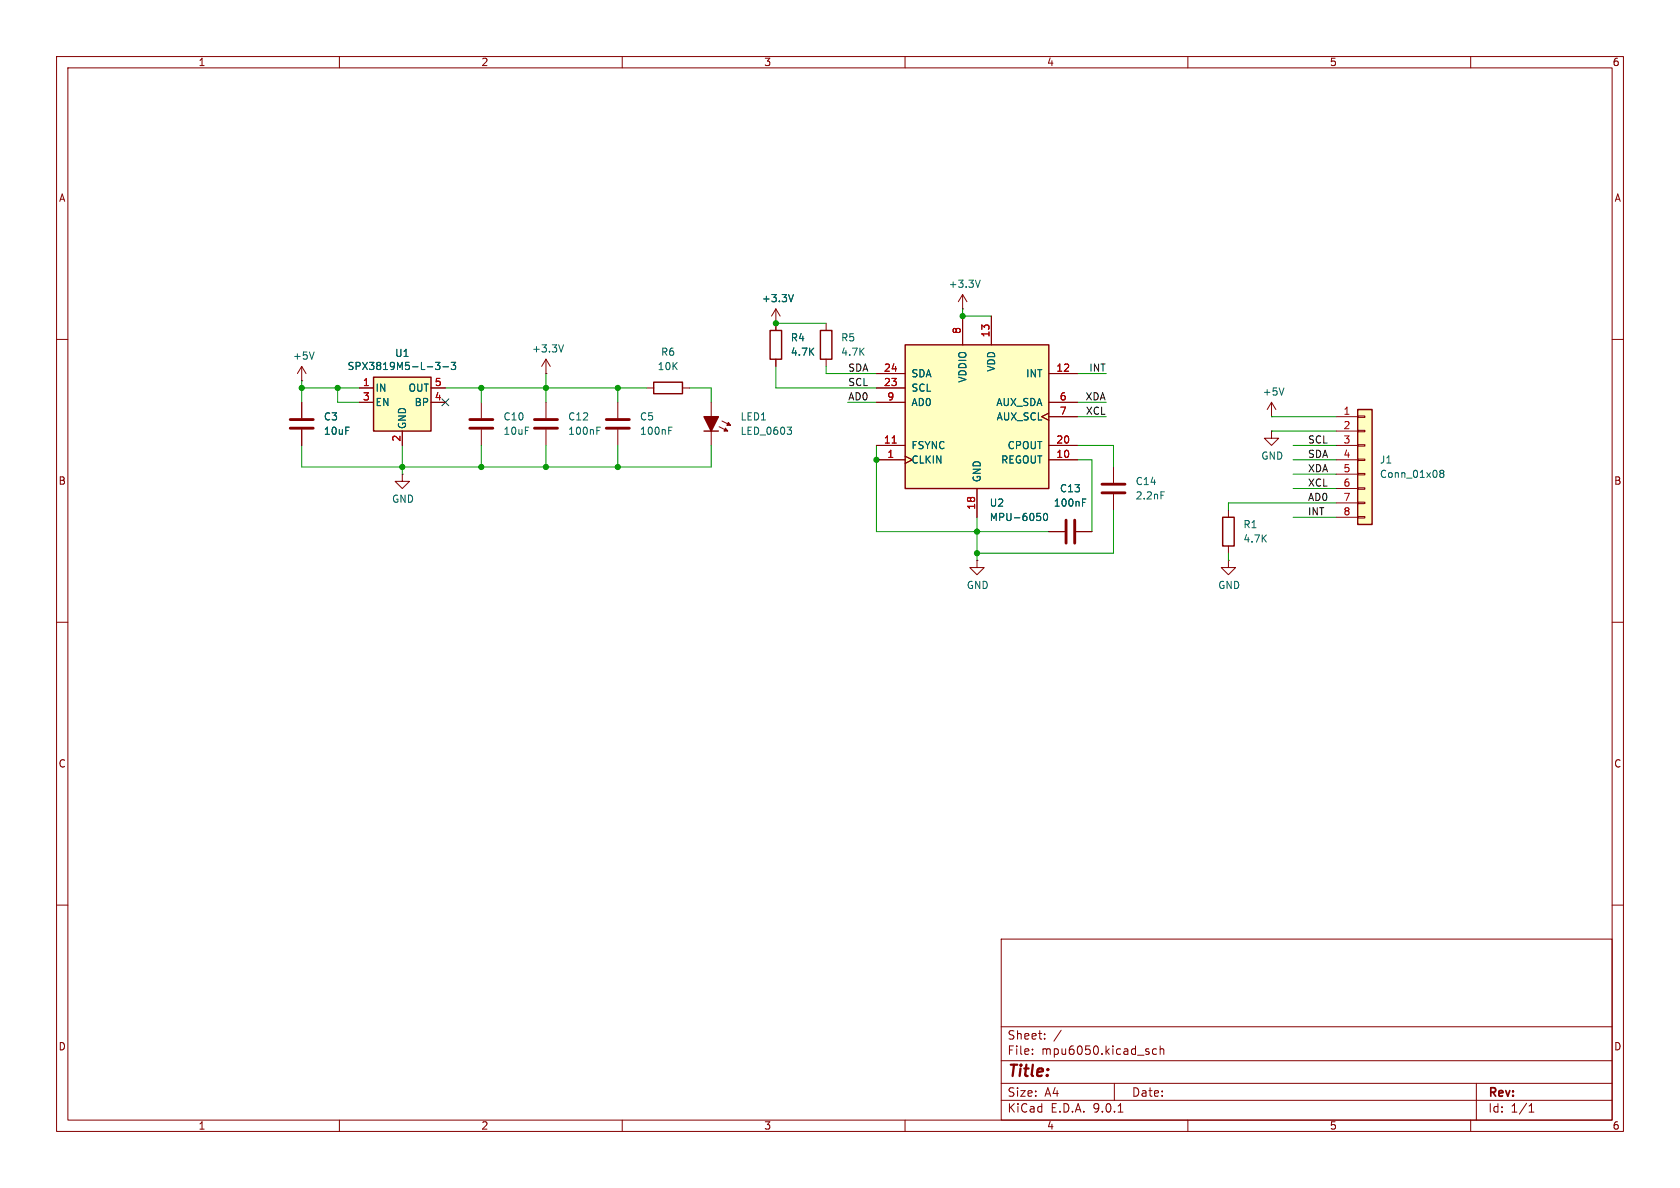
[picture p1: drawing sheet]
<svg xmlns="http://www.w3.org/2000/svg" width="297mm" height="210mm" viewBox="0 0 297 210" stroke-linecap="round" stroke-linejoin="round" font-family="sans-serif">
<g fill="none" stroke="#840000" stroke-width=".18">
<path d="M10 10h277v190h-277zM12 12h273v186h-273zM60 10v2M110 10v2M160 10v2M210 10v2M260 10v2M10 60h2M53.3 67.3h.1M53.3 64.8l-.7 1.2M53.3 64.8l.8 1.2M53.3 64.8v2.5"/>
<path d="M53.3 71.1v2.8M53.3 75.9v2.8M96.5 71.1v2.8M96.5 75.9v2.8M109.2 71.1v2.8M109.2 75.9v2.8M114.3 68.6h1.3M120.6 68.6h1.3M285 60h2M172.7 99.1v1.2h1.3l-1.3 1.3-1.3-1.3h1.3M172.7 99.1h.1M10 110h2"/>
<path d="M285 110h2M10 160h2M177 166h108v32h-108zM285 160h2M60 198v2M110 198v2M160 198v2M177 194.5h108M177 191.5h108M177 187.5h108M177 181.5h108M182.5 186.3v.1"/>
<path d="M182.5 185.5v.1M184.7 183.6v.1M184.7 182.8v.1M187.6 182.1l-1.3 2M197 191.5v3M197.7 196.6h.8M204.5 185.5l-.5-.1-.3 .3v.4l.2 .2h.6M205.1 185.5l.2-.1 .4 .1v.9M205.1 184.9v1.5M210 198v2M260 198v2M261 191.5v6.5"/>
<path d="M270.3 196.6h.9M270.3 195.5l.4-.4v1.5"/>
</g>
<path d="M51.3 74.2h4.1M51.3 75.7h4.1M94.5 74.2h4.1M94.5 75.7h4.1M107.2 74.2h4.1M107.2 75.7h4.1" fill="none" stroke="#840000" stroke-width=".51"/>
<path d="M55.5 62.2l-.4 1.3M105.5 76.1h.4M105.5 75.5h.6M118.2 76.1h.4M118.2 75.5h.6" fill="none" stroke="#006464" stroke-width=".18"/>
<path d="M115.6 67.6h5v2h-5z" fill="none" stroke="#840000" stroke-width=".25"/>
<path d="M66 66.7h10.2v9.5h-10.2z" fill="#ffffc2"/>
<path d="M136.1 58.4h2.1v5.1h-2.1zM145 58.4h2.1v5.1h-2.1zM66 66.7h10.2v9.5h-10.2zM216.2 91.4h2v5.1h-2z" fill="none" stroke="#840000" stroke-width=".25"/>
<g fill="none" stroke="#840000" stroke-width=".18">
<path d="M137.2 57.2h.1M137.2 54.6l-.8 1.3M137.2 54.6l.7 1.3M137.2 54.6v3.8M146 57.2v1.2M63.5 68.6h2.5M63.5 71.1h2.5M71.1 76.2v2.5M76.2 68.6h2.5M76.2 71.1h2.5M85.1 71.1v2.8M85.1 75.9v2.8"/>
<path d="M96.5 66h.1M96.5 63.5l-.7 1.3M96.5 63.5l.8 1.3M96.5 63.5v2.5M137.2 63.5v1.3M146 63.5v1.3M71.1 83.8v1.3h1.3l-1.3 1.3-1.3-1.3h1.3M71.1 83.8h.1M185.4 94h2.8M190.2 94h2.8M196.8 82.6v2.7M196.8 87.4v2.8"/>
<path d="M217.2 99.1v1.2h1.2l-1.2 1.3-1.3-1.3h1.3M217.2 99.1h.1M217.2 90.2v1.2M217.2 96.5v1.3"/>
</g>
<path d="M140.3 52.1l-.5 1.2M77 64.1h.8l-.5 .4 .4 .2v.5l-.2 .1-.5-.1M78.3 64.8h1M79.8 64.1h.8l-.5 .4 .4 .2v.5l-.2 .1-.5-.1M99.6 61l-.4 1.2M191.4 88.8h.4M191.4 88.2h.6M205.2 86.9h.7" fill="none" stroke="#006464" stroke-width=".18"/>
<path d="M83.1 74.2h4M83.1 75.7h4M188.5 91.9v4.1M190 91.9v4.1M194.8 87.1h4.1M194.8 85.6h4.1" fill="none" stroke="#840000" stroke-width=".51"/>
<path d="M240 72.4h2.6v20.3h-2.6z" fill="#ffffc2"/>
<path d="M124.5 76.2h2.5M240 72.4h2.6v20.3h-2.6z" fill="none" stroke="#840000" stroke-width=".25"/>
<g fill="none" stroke="#840000" stroke-width=".18">
<path d="M125.7 71.1v7.6M127.1 75.4l1.6 .8M127.6 74.4l1.6 .8M128.3 75.7l-.3 .5M128.8 74.7l-.3 .5M224.8 73.7h.1M224.8 76.2v1.3h1.3l-1.3 1.2-1.3-1.2h1.3M224.8 76.2h.1M224.8 71.1l-.8 1.3M224.8 71.1l.8 1.3M224.8 71.1v2.6M236.2 73.7h3.8"/>
<path d="M236.2 76.2h3.8M236.2 78.7h3.8M240 73.5h1.3v.3h-1.3zM240 76.1h1.3v.2h-1.3zM240 78.6h1.3v.3h-1.3zM236.2 81.3h3.8M236.2 83.8h3.8M236.2 86.4h3.8M236.2 88.9h3.8M236.2 91.4h3.8M240 81.2h1.3v.2h-1.3zM240 83.7h1.3v.2h-1.3z"/>
<path d="M240 86.2h1.3v.3h-1.3zM240 88.8h1.3v.2h-1.3zM240 91.3h1.3v.3h-1.3z"/>
</g>
<path d="M139.1 75.5h.8l-.4 .5M139.7 76l.2 .2v.3l-.2 .3M227 68.6l-.4 1.2M254.8 83.7l-.3-.3 .3-.3h.2l.3 .3-.3 .3M254.8 83.7l-.3 .2 .1 .4 .2 .1 .3-.1 .2-.1v-.3l-.3-.2M254.8 83.7h.2" fill="none" stroke="#006464" stroke-width=".18"/>
<path d="M124.5 73.7h2.5l-1.3 2.5z" fill="#840000" stroke="#840000" stroke-width=".25"/>
<g fill="#840000" stroke="#840000" stroke-width=".18">
<path d="M128.8 74.7l.4 .5h-.7z"/>
<path d="M128.3 75.7l.4 .5h-.7z"/>
</g>
<path d="M160 61h25.4v25.4h-25.4z" fill="#ffffc2"/>
<path d="M160 61h25.4v25.4h-25.4z" fill="none" stroke="#840000" stroke-width=".25"/>
<g fill="none" stroke="#840000" stroke-width=".18">
<path d="M137.2 57.2h.1M137.2 57.2v1.2M170.2 54.6h.1M170.2 52.1v2.5M170.2 55.9v5.1M170.2 52.1l-.8 1.2M170.2 52.1l.7 1.2M175.3 55.9v5.1M53.3 71.1v2.8M53.3 75.9v2.8M63.5 68.6h2.5M63.5 71.1h2.5"/>
<path d="M71.1 76.2v2.5M76.2 68.6h2.5M76.2 71.1h2.5M137.2 63.5v1.3M154.9 66h5.1M154.9 68.6h5.1M154.9 71.1h5.1M154.9 78.7h5.1M185.4 73l-1.3 .7 1.3 .6M185.4 66h5.1M185.4 71.1h5.1M185.4 78.7h5.1"/>
<path d="M185.4 73.7h5.1M154.9 81.3h5.1M160 80.6l1.3 .7-1.3 .6M172.7 86.4v5M185.4 81.3h5.1M185.4 94h2.8M190.2 94h2.8"/>
</g>
<path d="M157.7 78.3h.7" fill="none" stroke="#a90000" stroke-width=".18"/>
<path d="M140.3 52.1l-.5 1.2M173.3 49.5l-.4 1.3M77 64.1h.8l-.5 .4 .4 .2v.5l-.2 .1-.5-.1M78.3 64.8h1M79.8 64.1h.8l-.5 .4 .4 .2v.5l-.2 .1-.5-.1M183.3 90.7h.6M183.9 91.3l.1 .2-.1 .5M184.6 90.9l.2-.2a.68 .68 0 0 1 .4 .7 .68 .68 0 0 1-.4 .6l-.2-.1-.1-.4zM191.4 88.8h.4M191.4 88.2h.6" fill="none" stroke="#006464" stroke-width=".18"/>
<g fill="none" stroke="#009600" stroke-width=".18">
<path d="M137.2 57.2h8.8M170.2 54.6v1.3h5.1M53.3 68.6h10.2M53.3 78.7v3.9h72.4v-3.9M53.3 67.3v3.8M59.7 68.6v2.5h3.8M71.1 78.7v5.1M78.7 68.6h35.6M85.1 68.6v2.5M85.1 78.7v3.9M96.5 66v5.1M96.5 78.7v3.9"/>
<path d="M109.2 68.6v2.5M109.2 78.7v3.9M121.9 68.6h3.8v2.5M137.2 64.8v3.8h17.7M146 64.8v1.2h8.9M149.9 71.1h5M154.9 78.7v15.3h30.5M190.5 71.1h5.1M190.5 78.7h6.3v3.9M190.5 73.7h5.1M190.5 66h5.1M224.8 73.7h11.4"/>
<path d="M224.8 76.2h11.4M228.6 78.7h7.6M172.7 91.4v7.7M190.5 81.3h2.5v12.7M196.8 90.2v7.6h-24.1M217.2 97.8v1.3M228.6 81.3h7.6M228.6 91.4h7.6M228.6 86.4h7.6M228.6 83.8h7.6M236.2 88.9h-19v1.3"/>
</g>
<path d="M78.1 70.5l1.2 1.2M79.3 70.5l-1.2 1.2" fill="none" stroke="#000084" stroke-width=".18"/>
<g fill="#009600" stroke="#009600" stroke-width=".18">
<circle cx="53.3" cy="68.6" r=".46"/>
<circle cx="59.7" cy="68.6" r=".46"/>
<circle cx="96.5" cy="82.6" r=".46"/>
<circle cx="85.1" cy="82.6" r=".46"/>
<circle cx="71.1" cy="82.6" r=".46"/>
<circle cx="109.2" cy="82.6" r=".46"/>
<circle cx="109.2" cy="68.6" r=".46"/>
<circle cx="96.5" cy="68.6" r=".46"/>
<circle cx="85.1" cy="68.6" r=".46"/>
<circle cx="154.9" cy="81.3" r=".46"/>
<circle cx="172.7" cy="94" r=".46"/>
<circle cx="170.2" cy="55.9" r=".46"/>
<circle cx="172.7" cy="97.8" r=".46"/>
<circle cx="137.2" cy="57.2" r=".46"/>
</g>
<text font-size="2.8" fill="#840000" x="178" y="190.9">Title:</text>
<g font-size="2.1" fill="#840000">
<text x="178" y="184">Sheet:</text>
<text x="178" y="186.7">File:</text>
<text x="184.1" y="186.7">mpu6050.kicad_sch</text>
<text x="178" y="196.9">KiCad</text>
<text x="178" y="194.1">Size:</text>
<text x="184.7" y="194.1">A4</text>
<text x="185.7" y="196.9">E.D.A.</text>
<text x="193.3" y="196.9">9.0.1</text>
<text x="200" y="194.1">Date:</text>
<text x="263" y="194.3">Rev:</text>
<text x="263" y="196.9">Id:</text>
<text x="267.1" y="196.9">1/1</text>
</g>
<g font-size="1.8" fill="#840000">
<text x="35" y="11.9">1</text>
<text x="85" y="11.9">2</text>
<text x="135" y="11.9">3</text>
<text x="185" y="11.9">4</text>
<text x="235" y="11.9">5</text>
<text x="285" y="11.9">6</text>
<text x="10.3" y="35.9">A</text>
<text x="285.3" y="35.9">A</text>
<text x="10.3" y="85.9">B</text>
<text x="285.3" y="85.9">B</text>
<text x="10.3" y="135.9">C</text>
<text x="285.3" y="135.9">C</text>
<text x="10.3" y="185.9">D</text>
<text x="285.3" y="185.9">D</text>
<text x="35" y="199.9">1</text>
<text x="85" y="199.9">2</text>
<text x="135" y="199.9">3</text>
<text x="185" y="199.9">4</text>
<text x="235" y="199.9">5</text>
<text x="285" y="199.9">6</text>
</g>
<g font-size="1.8" fill="#006464">
<text x="134.6" y="53.6">+3.3V</text>
<text x="167.6" y="51.1">+3.3V</text>
<text x="51.7" y="63.8">+5V</text>
<text x="61.3" y="65.6">SPX3819M5-L-3-3</text>
<text x="69.7" y="63.3">U1</text>
<text x="94" y="62.5">+3.3V</text>
<text x="116.2" y="65.6">10K</text>
<text x="116.8" y="63.1">R6</text>
<text x="139.7" y="60.6">R4</text>
<text x="139.7" y="63.1">4.7K</text>
<text x="148.6" y="60.6">R5</text>
<text x="148.6" y="63.1">4.7K</text>
<text x="176.1" y="65.8" transform="rotate(-90 176.1 65.8)">VDD</text>
<text x="66.3" y="69.4">IN</text>
<text x="66.3" y="72">EN</text>
<text x="72.1" y="69.4">OUT</text>
<text x="73.2" y="72">BP</text>
<text x="161" y="66.9">SDA</text>
<text x="161" y="69.4">SCL</text>
<text x="161" y="72">AD0</text>
<text x="171" y="67.7" transform="rotate(-90 171 67.7)">VDDIO</text>
<text x="176" y="72">AUX_SDA</text>
<text x="181.3" y="66.9">INT</text>
<text x="223.1" y="70.1">+5V</text>
<text x="57.2" y="74.5">C3</text>
<text x="57.2" y="77.1">10uF</text>
<text x="72" y="75.9" transform="rotate(-90 72 75.9)">GND</text>
<text x="88.9" y="74.5">C10</text>
<text x="88.9" y="77.1">10uF</text>
<text x="100.3" y="77.1">100nF</text>
<text x="100.3" y="74.5">C12</text>
<text x="113" y="74.5">C5</text>
<text x="113" y="77.1">100nF</text>
<text x="130.8" y="77.1">LED_0603</text>
<text x="130.8" y="74.5">LED1</text>
<text x="176.1" y="74.5">AUX_SCL</text>
<text x="161" y="79.6">FSYNC</text>
<text x="161" y="82.1">CLKIN</text>
<text x="176.9" y="82.1">REGOUT</text>
<text x="178" y="79.6">CPOUT</text>
<text x="222.9" y="81.5">GND</text>
<text x="243.8" y="82.1">J1</text>
<text x="69.2" y="89.1">GND</text>
<text x="173.6" y="85.3" transform="rotate(-90 173.6 85.3)">GND</text>
<text x="174.9" y="89.8">U2</text>
<text x="186.2" y="89.8">100nF</text>
<text x="187.3" y="87.2">C13</text>
<text x="200.7" y="86">C14</text>
<text x="200.7" y="88.5">2.2nF</text>
<text x="243.8" y="84.7">Conn_01x08</text>
<text x="174.9" y="92.3">MPU-6050</text>
<text x="219.7" y="93.6">R1</text>
<text x="219.7" y="96.1">4.7K</text>
<text x="170.8" y="104.3">GND</text>
<text x="215.3" y="104.3">GND</text>
</g>
<g font-size="1.8" fill="#a90000">
<text x="169.9" y="59.1" transform="rotate(-90 169.9 59.1)">8</text>
<text x="175" y="59.7" transform="rotate(-90 175 59.7)">13</text>
<text x="156.2" y="65.8">24</text>
<text x="186.6" y="65.8">12</text>
<text x="64.1" y="68.3">1</text>
<text x="64.1" y="70.9">3</text>
<text x="76.8" y="68.3">5</text>
<text x="76.8" y="70.9">4</text>
<text x="156.2" y="68.3">23</text>
<text x="156.8" y="70.9">9</text>
<text x="187.3" y="70.9">6</text>
<text x="187.3" y="73.4">7</text>
<text x="237.4" y="73.4">1</text>
<text x="237.4" y="75.9">2</text>
<text x="70.9" y="78.2" transform="rotate(-90 70.9 78.2)">2</text>
<text x="156.2" y="78.5">11</text>
<text x="156.8" y="81">1</text>
<text x="186.6" y="78.5">20</text>
<text x="186.6" y="81">10</text>
<text x="237.4" y="78.5">3</text>
<text x="237.4" y="81">4</text>
<text x="237.4" y="83.6">5</text>
<text x="237.4" y="86.1">6</text>
<text x="237.4" y="88.6">7</text>
<text x="172.5" y="90.2" transform="rotate(-90 172.5 90.2)">18</text>
<text x="237.4" y="91.2">8</text>
</g>
<g font-size="1.8" fill="#0f0f0f">
<text x="149.9" y="65.8">SDA</text>
<text x="192.5" y="65.8">INT</text>
<text x="149.9" y="70.9">AD0</text>
<text x="149.9" y="68.3">SCL</text>
<text x="191.8" y="70.9">XDA</text>
<text x="191.9" y="73.4">XCL</text>
<text x="231.1" y="83.6">XDA</text>
<text x="231.1" y="81">SDA</text>
<text x="231.1" y="78.5">SCL</text>
<text x="231.1" y="86.1">XCL</text>
<text x="231.1" y="88.6">AD0</text>
<text x="231.1" y="91.2">INT</text>
</g>
</svg>
